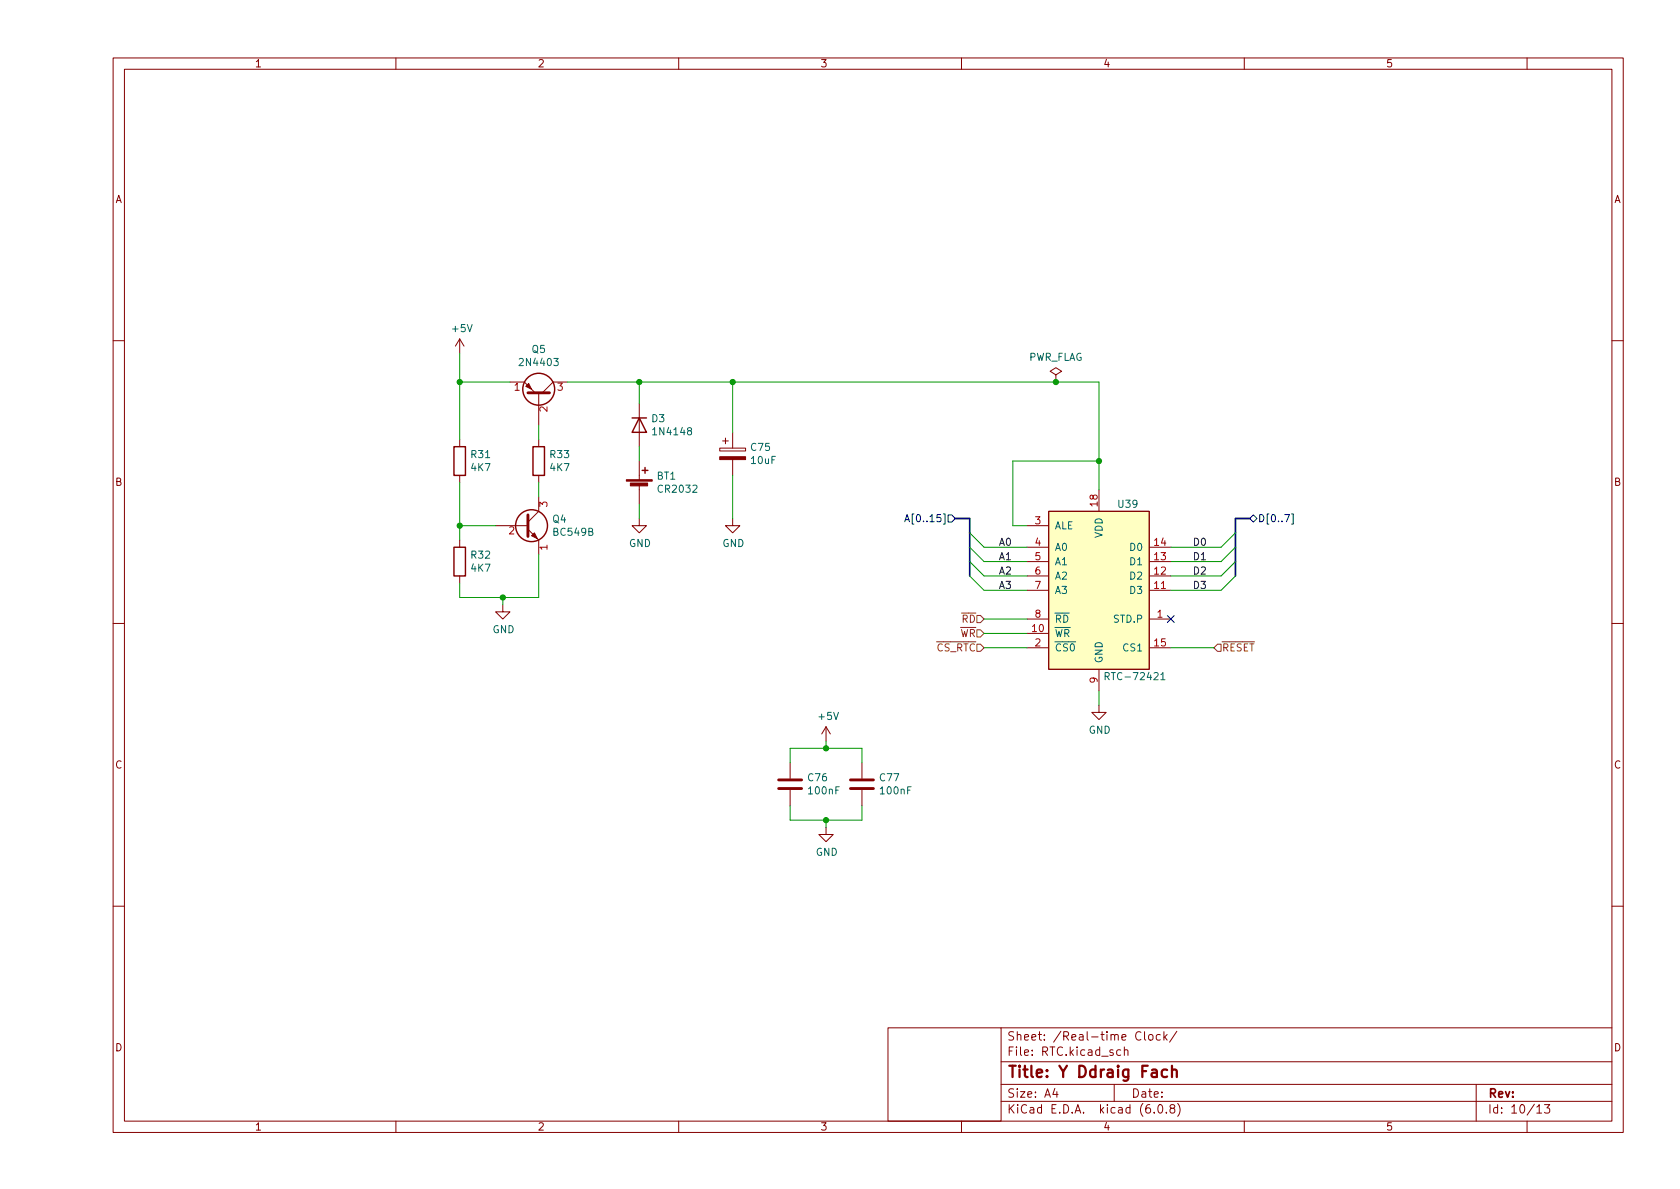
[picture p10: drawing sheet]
<svg xmlns="http://www.w3.org/2000/svg" width="297mm" height="210mm" viewBox="0 0 297 210" stroke-linecap="round" stroke-linejoin="round" font-family="sans-serif">
<g fill="none" stroke="#840000" stroke-width=".18">
<path d="M20 10.2h267v190.1h-267zM22 12.2h263v186.1h-263zM70 10.2v2M120 10.2v2M170 10.2v2M220 10.2v2M270 10.2v2M81.3 59.9v2.6M81.3 59.9l-.8 1.3M81.3 59.9l.7 1.3M20 60.2h2M81.3 77.7v1.3"/>
<path d="M90.2 67.6h2.5l1.9 1.9M95.2 69.5v5.7M95.2 77.7v1.3M100.3 67.6h-2.5l-1.9 1.9M113 71.4v7.6M127.3 79.2h4.5v.6h-4.5zM127.8 78h1M128.3 77.5v1M129.5 76.4v2.8M186.7 66.3l1-.6-1-.7-1 .7 1 .6v1.3M186.7 67.6h.1M285 60.2h2"/>
<path d="M81.3 84.1v1.2M81.3 95.5v1.3M87.6 93h5.7M93.3 93.6l1.9 1.9v2.5M95.2 84.1v1.2M95.2 87.9v2.5l-1.9 1.9M113 91.7v1.3h1.3l-1.3 1.2-1.2-1.2h1.2M113 81.5v3.3M113 85.8v3.3M129.5 91.7v1.3h1.3l-1.3 1.2-1.2-1.2h1.2M129.5 81.3v2.8M181.6 93h3.8"/>
<path d="M181.6 99.3h3.8M181.6 96.8h3.8M185.4 90.4h17.8v28h-17.8zM194.3 86.6v3.8M203.2 99.3h3.8M203.2 96.8h3.8M20 110.2h2M81.3 101.8v1.3M88.9 106.9v1.3h1.3l-1.3 1.3-1.3-1.3h1.3M181.6 109.5h3.8M181.6 112h3.8M181.6 104.4h3.8"/>
<path d="M181.6 101.8h3.8M181.6 114.5h3.8M194.3 118.4v3.8M203.2 109.5h3.8M203.2 104.4h3.8M203.2 101.8h3.8M203.2 114.5h3.8M285 110.2h2M139.7 134.9v2.8M139.7 139.7v2.8M146 128.5l-.7 1.3M146 128.5v2.6"/>
<path d="M146 128.5l.8 1.3M152.4 134.9v2.8M152.4 139.7v2.8M194.3 124.7v1.3h1.3l-1.3 1.2-1.3-1.2h1.3M146 146.3v1.3h1.3l-1.3 1.2-1.2-1.2h1.2M20 160.2h2M285 160.2h2M70 198.3v2M120 198.3v2M157 181.8h20v16.5h-20zM170 198.3v2M177 194.8h108"/>
<path d="M177 191.8h108M177 187.8h108M177 181.8h108M186.5 192.5l-.4 1h1M186.9 193v1M197 191.8v3M198.1 185.7l-.4-.1-.3 .3v.4l.2 .3h.5M198.8 185.8l.2-.2 .4 .1v.9M198.8 185.1v1.5M201.7 182.6a.6 .6 0 0 0-.7 0 .6 .6 0 0 0-.2 .7 .56 .56 0 0 0 .3 .6 .56 .56 0 0 0 .6-.1M202.4 182.4v1.3l.2 .2M203.2 183l.4-.1 .3 .3v.4l-.3 .3h-.4l-.1-.3v-.4z"/>
<path d="M204.1 196.7v.1M204.9 195.4l.2-.1a.81 .81 0 0 1 .6 .7 .81 .81 0 0 1-.3 .8h-.2a.81 .81 0 0 1-.6-.6 .81 .81 0 0 1 .3-.8zM205.1 183l-.4-.1-.3 .3v.4l.2 .3h.5M205.8 182.4v1.5M205.9 183.4l.5 .5M206.2 196.7v.1M206.4 182.9l-.6 .6M207.1 196l-.2-.3v-.2l.2-.2 .5 .1 .1 .2-.1 .2-.6 .2-.1 .3v.4l.2 .1h.5l.1-.3-.1-.4-.2-.1M208.1 182.4l-1.3 1.9M208.2 195.1a1.72 1.72 0 0 1 0 2.3M220 198.3v2M261 191.8v6.5"/>
<path d="M270 198.3v2M271.7 195.8l.5-.5v1.5M271.7 196.8h.9M273.1 195.3h.9l-.5 .6 .4 .1v.7l-.2 .1h-.4l-.2-.1"/>
</g>
<path d="M206.4 189.2l-.6-.1-.4 .4v.6l.2 .3 .2 .1 .6-.1M207.2 189.3a.5 .5 0 0 1 .9 .1v1.1M207.2 188.5v2" fill="none" stroke="#840000" stroke-width=".4"/>
<g fill="none" stroke="#840000" stroke-width=".25">
<path d="M80.3 79h2v5.1h-2zM94.2 79h2.1v5.1h-2.1zM111.8 73.9h2.5M113 73.9l1.3 2.5h-2.5zM80.3 96.8h2v5h-2zM113.5 83.2h1.1M114 82.7v1"/>
<circle cx="95.2" cy="68.8" r="2.82"/>
<circle cx="94" cy="93" r="2.82"/>
</g>
<path d="M93.3 69.5h3.9M93.3 91.1v3.8M137.7 139.4h4M137.7 137.9h4M150.4 139.4h4M150.4 137.9h4" fill="none" stroke="#840000" stroke-width=".51"/>
<g fill="#840000" stroke="#840000" stroke-width=".18">
<path d="M93.5 67.8l.5 1-1-.5z"/>
<path d="M94 94.7l.5-.5 .5 1z"/>
<path d="M110.7 84.8h4.6v.3h-4.6z"/>
<path d="M111.5 85.4h3v.5h-3z"/>
<path d="M127.3 80.8h4.5v.5h-4.5z"/>
</g>
<path d="M185.4 90.4h17.8v28h-17.8z" fill="#ffffc2" stroke="#ffffc2" stroke-width=".18"/>
<path d="M187.5 114a.6 .6 0 0 0-.8 .4 .6 .6 0 0 0 .6 .7l.2-.1M188.7 113.9h-.4l-.2 .1v.3l.5 .3 .1 .3-.2 .2h-.5M189.4 113.9h.1a.68 .68 0 0 1 .5 .6 .68 .68 0 0 1-.5 .6 .84 .84 0 0 1-.1-1.2zM195.4 119.6l.6-.1 .1-.1v-.3l-.7-.2v1.3M205.3 119.3l.3-.4v1.3M205.3 120.2h.7" fill="none" stroke="#006464" stroke-width=".18"/>
<path d="M215.3 113.9h.6v1.3h-.6l-.7-.7z" fill="none" stroke="#725600" stroke-width=".18"/>
<path d="M160 92.3l.4-1.3 .4 1.3M160.1 91.9h.6M167.6 91.1h.7l.6 .6-.6 .6h-.7zM221.6 91.1l.6 .6-.6 .6-.6-.6zM228.4 90.9h.3v1.8h-.3M206.4 108.9l1.2 1.2M207.6 108.9l-1.2 1.2" fill="none" stroke="#000084" stroke-width=".18"/>
<path d="M168.9 91.7h2.5v10.1M221 91.7h-2.6v10.1" fill="none" stroke="#000084" stroke-width=".3"/>
<g fill="none" stroke="#009600" stroke-width=".18">
<path d="M81.3 67.6h8.9M81.3 62.5v15.2M95.2 75.2v2.5M100.3 67.6h94v19M113 67.6v3.8M113 79v2.5M129.5 67.6v8.8M81.3 85.3v10.2M81.3 93h6.3M95.2 98v7.7h-13.9v-2.6M95.2 85.3v2.6M113 89.1v2.6"/>
<path d="M129.5 84.1v7.6M171.4 94.2l2.6 2.6h7.6M171.4 96.8l2.6 2.5h7.6M171.4 99.3l2.6 2.5h7.6M194.3 81.5h-15.2v11.5h2.5M218.4 94.2l-2.5 2.6h-8.9M218.4 96.8l-2.5 2.5h-8.9M218.4 99.3l-2.5 2.5h-8.9M88.9 105.7v1.2M171.4 101.8l2.6 2.6h7.6M174 114.5h7.6M174 109.5h7.6"/>
<path d="M174 112h7.6M207 114.5h7.6M218.4 101.8l-2.5 2.6h-8.9M139.7 134.9v-2.6h12.7v2.6M146 131.1v1.2M194.3 122.2v2.5M139.7 142.5v2.5h12.7v-2.5M146 145v1.3"/>
</g>
<g fill="#009600" stroke="#009600" stroke-width=".18">
<circle cx="113" cy="67.6" r=".46"/>
<circle cx="81.3" cy="67.6" r=".46"/>
<circle cx="146" cy="145" r=".46"/>
<circle cx="88.9" cy="105.7" r=".46"/>
<circle cx="129.5" cy="67.6" r=".46"/>
<circle cx="146" cy="132.3" r=".46"/>
<circle cx="81.3" cy="93" r=".46"/>
<circle cx="186.7" cy="67.6" r=".46"/>
<circle cx="194.3" cy="81.5" r=".46"/>
</g>
<text font-size="2.8" fill="#840000" x="178" y="190.6">Title: Y Ddraig Fach</text>
<g font-size="2.1" fill="#840000">
<text x="178" y="184">Sheet: /Real-time Clock/</text>
<text x="178" y="186.7">File: RTC.kicad_sch</text>
<text x="178" y="196.9">KiCad E.D.A. kicad (6.0.8)</text>
<text x="178" y="194.1">Size: A4</text>
<text x="200" y="194.1">Date:</text>
<text x="263" y="194.1">Rev:</text>
<text x="263" y="196.9">Id: 10/13</text>
</g>
<g font-size="1.8" fill="#840000">
<text x="45" y="11.9">1</text>
<text x="95" y="11.9">2</text>
<text x="145" y="11.9">3</text>
<text x="195" y="11.9">4</text>
<text x="245" y="11.9">5</text>
<text x="20.3" y="35.9">A</text>
<text x="285.3" y="35.9">A</text>
<text x="20.3" y="85.9">B</text>
<text x="285.3" y="85.9">B</text>
<text x="20.3" y="135.9">C</text>
<text x="285.3" y="135.9">C</text>
<text x="20.3" y="185.9">D</text>
<text x="285.3" y="185.9">D</text>
<text x="45" y="199.9">1</text>
<text x="95" y="199.9">2</text>
<text x="145" y="199.9">3</text>
<text x="195" y="199.9">4</text>
<text x="245" y="199.9">5</text>
</g>
<g font-size="1.8" fill="#006464">
<text x="80.1" y="58.7">+5V</text>
<text x="92.2" y="64.7">2N4403</text>
<text x="94.1" y="62.4">Q5</text>
<text x="181.7" y="63.8">PWR_FLAG</text>
<text x="115.3" y="74.6">D3</text>
<text x="115.7" y="77">1N4148</text>
<text x="83.4" y="81">R31</text>
<text x="83.4" y="83.3">4K7</text>
<text x="97.3" y="81">R33</text>
<text x="97.3" y="83.3">4K7</text>
<text x="132.8" y="79.7">C75</text>
<text x="132.9" y="82">10uF</text>
<text x="116.2" y="84.8">BT1</text>
<text x="116.6" y="87.1">CR2032</text>
<text x="197.8" y="89.8">U39</text>
<text x="97.7" y="92.4">Q4</text>
<text x="98" y="94.7">BC549B</text>
<text x="186.4" y="93.6">ALE</text>
<text x="194.9" y="95.2" transform="rotate(-90 194.9 95.2)">VDD</text>
<text x="83.4" y="98.8">R32</text>
<text x="83.4" y="101.1">4K7</text>
<text x="111.2" y="96.7">GND</text>
<text x="127.7" y="96.7">GND</text>
<text x="186.4" y="97.4">A0</text>
<text x="186.4" y="99.9">A1</text>
<text x="199.9" y="99.9">D1</text>
<text x="199.9" y="97.4">D0</text>
<text x="186.4" y="102.5">A2</text>
<text x="186.4" y="105">A3</text>
<text x="199.9" y="105">D3</text>
<text x="199.9" y="102.5">D2</text>
<text x="87.1" y="112">GND</text>
<text x="186.4" y="112.6">~{WR}</text>
<text x="186.4" y="110.1">~{RD}</text>
<text x="197" y="110.1">STD.P</text>
<text x="194.9" y="117.3" transform="rotate(-90 194.9 117.3)">GND</text>
<text x="198.7" y="115.2">CS1</text>
<text x="196.1" y="120.3">RTC-72421</text>
<text x="144.8" y="127.3">+5V</text>
<text x="192.5" y="129.7">GND</text>
<text x="142.9" y="138.1">C76</text>
<text x="143.1" y="140.5">100nF</text>
<text x="155.6" y="138.1">C77</text>
<text x="155.8" y="140.5">100nF</text>
<text x="144.2" y="151.3">GND</text>
</g>
<g font-size="1.8" fill="#a90000">
<text x="90.9" y="69.1">1</text>
<text x="98.6" y="69.1">3</text>
<text x="96.8" y="72.8" transform="rotate(-90 96.8 72.8)">2</text>
<text x="96.8" y="89.6" transform="rotate(-90 96.8 89.6)">3</text>
<text x="194.1" y="89.5" transform="rotate(-90 194.1 89.5)">18</text>
<text x="90" y="94.5">2</text>
<text x="183" y="92.7">3</text>
<text x="96.8" y="97.3" transform="rotate(-90 96.8 97.3)">1</text>
<text x="183" y="96.5">4</text>
<text x="183" y="99.1">5</text>
<text x="183" y="101.6">6</text>
<text x="204.1" y="101.6">12</text>
<text x="204.1" y="99.1">13</text>
<text x="204.1" y="96.5">14</text>
<text x="183" y="104.1">7</text>
<text x="204.1" y="104.1">11</text>
<text x="182.5" y="111.8">10</text>
<text x="183" y="109.2">8</text>
<text x="204.6" y="109.2">1</text>
<text x="183" y="114.3">2</text>
<text x="204.1" y="114.3">15</text>
<text x="194.1" y="120.8" transform="rotate(-90 194.1 120.8)">9</text>
</g>
<g font-size="1.8" fill="#000084">
<text x="161.1" y="92.3">A[0..15]</text>
<text x="222.4" y="92.3">D[0..7]</text>
</g>
<g font-size="1.8" fill="#0f0f0f">
<text x="176.5" y="96.5">A0</text>
<text x="176.5" y="101.6">A2</text>
<text x="176.5" y="99">A1</text>
<text x="210.8" y="101.6">D2</text>
<text x="210.8" y="96.5">D0</text>
<text x="210.8" y="99">D1</text>
<text x="176.5" y="104.1">A3</text>
<text x="210.8" y="104.1">D3</text>
</g>
<g font-size="1.8" fill="#725600">
<text x="168.3" y="112.6">~{WR}</text>
<text x="168.7" y="110.1">~{RD}</text>
<text x="164.2" y="115.2">~{CS_RTC}</text>
<text x="216" y="115.2">~{RESET}</text>
</g>
</svg>
